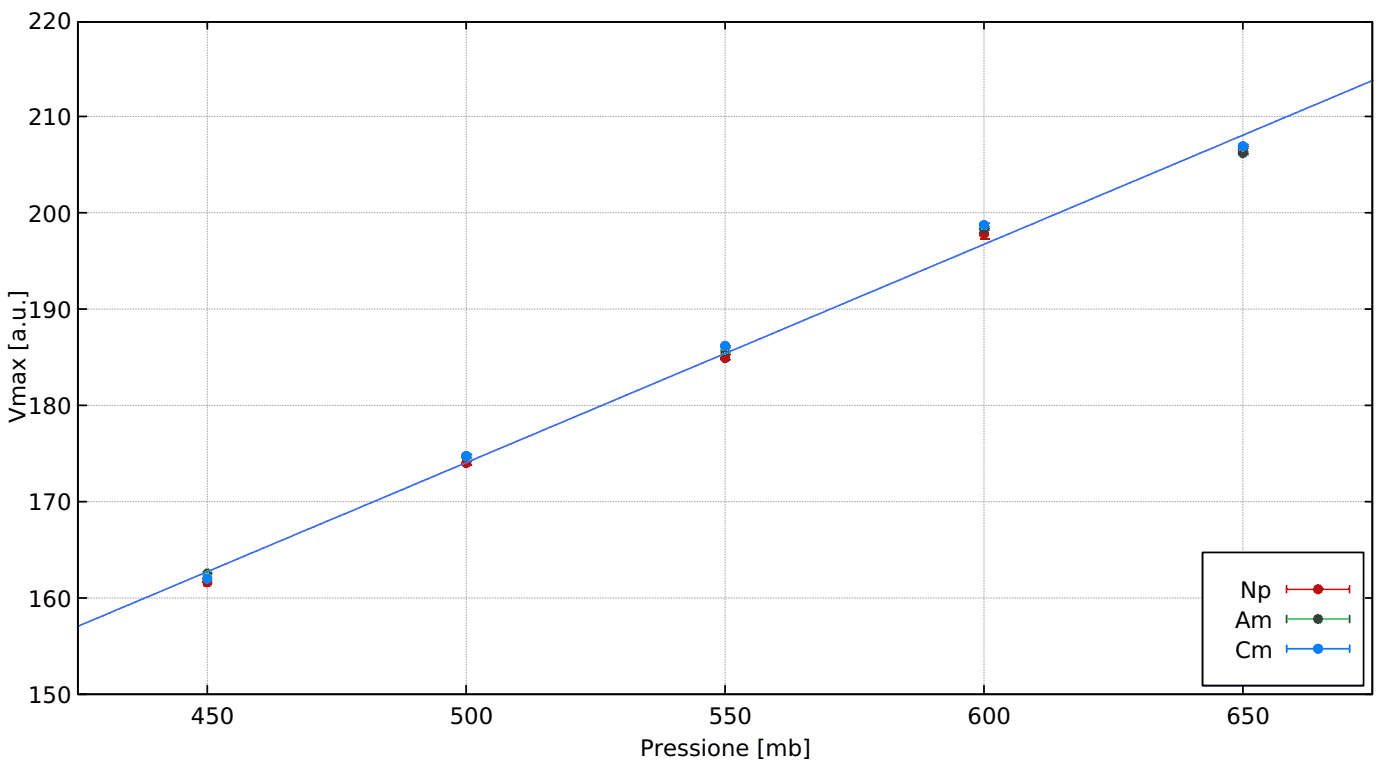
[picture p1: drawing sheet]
<svg xmlns="http://www.w3.org/2000/svg" width="282mm" height="153mm" viewBox="0 0 282 153" stroke-linecap="round" stroke-linejoin="round" font-family="sans-serif">
<g fill="none" stroke="#a0a0a4" stroke-width=".2" stroke-dasharray=".2 .4">
<path d="M15.7 4.4h260.9M15.7 23.5h260.9M15.7 42.8h260.9M15.7 62.2h260.9M15.7 81.6h260.9M15.7 101h260.9M250.5 111.3v-106.9M15.7 139.8h260.9M15.7 120.4h226.7M41.8 139.8v-135.4M94 139.8v-135.4M146.2 139.8v-135.4"/>
<path d="M198.4 139.8v-135.4M250.5 139.8v-1.7M274.9 120.4h1.7"/>
</g>
<g fill="none" stroke="#000" stroke-width=".35">
<path d="M15.7 4.4h260.9v135.4h-260.9zM15.7 4.4h1.8M41.8 4.4v1.4M94 4.4v1.4M146.2 4.4v1.4M198.4 4.4v1.4M250.5 4.4v1.4M275.2 4.4h1.4M15.7 23.5h1.8M275.2 23.5h1.4M15.7 42.8h1.8M275.2 42.8h1.4"/>
<path d="M15.7 62.2h1.8M275.2 62.2h1.4M15.7 81.6h1.8M275.2 81.6h1.4M15.7 101h1.8M242.4 111.3h32.5v26.8h-32.5zM275.2 101h1.4M15.7 139.8h1.8M15.7 120.4h1.8M41.8 138.1v1.7M94 138.1v1.7M146.2 138.1v1.7"/>
<path d="M198.4 138.1v1.7M250.5 138.1v1.7M275.2 139.8h1.4M275.2 120.4h1.4"/>
</g>
<g fill="none" stroke="#f00" stroke-width=".35">
<path d="M249.8 30.9h1.8M249.8 29.4h1.8M250.5 29.4v1.5M197.7 48.1h1.7M197.7 46h1.7M198.4 46v2.1M145.5 72.5h1.7M145.5 71.4h1.7M146.2 71.4v1.1M93.3 93.6h1.7M93.3 92.9h1.7M94 92.9v.7"/>
<path d="M41.1 118h1.4M41.1 116.5h1.4M41.8 116.5v1.5"/>
</g>
<g fill="#f00" stroke="#f00" stroke-width=".35">
<circle cx="250.5" cy="30.2" r=".85"/>
<circle cx="198.4" cy="47.1" r=".85"/>
<circle cx="146.2" cy="72.1" r=".85"/>
<circle cx="94" cy="93.3" r=".85"/>
<circle cx="41.8" cy="117.3" r=".85"/>
</g>
<g fill="none" stroke="#00c000" stroke-width=".35">
<path d="M249.8 31.2h1.8M249.8 30.5h1.8M250.5 30.5v.7M197.7 46.4h1.7M197.7 45.7h1.7M198.4 45.7v.7M145.5 71.1h1.7M145.5 70.7h1.7M146.2 70.7v.4M93.3 91.9h1.7M93.3 91.5h1.7M94 91.5v.4"/>
<path d="M41.1 115.5h1.4M41.1 115.1h1.4M41.8 115.1v.4"/>
</g>
<g fill="#00c000" stroke="#00c000" stroke-width=".35">
<circle cx="250.5" cy="30.9" r=".85"/>
<circle cx="198.4" cy="46" r=".85"/>
<circle cx="146.2" cy="70.7" r=".85"/>
<circle cx="94" cy="91.9" r=".85"/>
<circle cx="41.8" cy="115.5" r=".85"/>
</g>
<g fill="none" stroke="#0080ff" stroke-width=".35">
<path d="M249.8 29.8h1.8M249.8 29.1h1.8M250.5 29.1v.7M197.7 45.7h1.7M197.7 45h1.7M198.4 45v.7M145.5 70h1.7M145.5 69.6h1.7M146.2 69.6v.4M93.3 92.2h1.7M93.3 91.5h1.7M94 91.5v.7"/>
<path d="M41.1 116.9h1.4M41.1 116.2h1.4M41.8 116.2v.7"/>
</g>
<g fill="#0080ff" stroke="#0080ff" stroke-width=".35">
<circle cx="250.5" cy="29.4" r=".85"/>
<circle cx="198.4" cy="45.3" r=".85"/>
<circle cx="146.2" cy="69.6" r=".85"/>
<circle cx="94" cy="91.9" r=".85"/>
<circle cx="41.8" cy="116.5" r=".85"/>
</g>
<path d="M276.8 16.2l-261.1 109.9" fill="none" stroke="#3d6df2" stroke-width=".35"/>
<path d="M242.3 111.1h32.8v27.1h-32.8z" fill="#fff"/>
<path d="M15.7 4.4h260.9v135.4h-260.9zM242.4 111.3h32.5v26.8h-32.5z" fill="none" stroke="#000" stroke-width=".35"/>
<path d="M259.4 118.7h12.7M259.4 118v1.4M272.1 118v1.4" fill="none" stroke="#f00" stroke-width=".35"/>
<circle cx="265.7" cy="118.7" r=".85" fill="#f00" stroke="#f00" stroke-width=".35"/>
<path d="M259.4 124.7h12.7M259.4 124v1.4M272.1 124v1.4" fill="none" stroke="#00c000" stroke-width=".35"/>
<circle cx="265.7" cy="124.7" r=".85" fill="#00c000" stroke="#00c000" stroke-width=".35"/>
<path d="M259.4 130.7h12.7M259.4 129.9v1.5M272.1 129.9v1.5" fill="none" stroke="#0080ff" stroke-width=".35"/>
<circle cx="265.7" cy="130.7" r=".85" fill="#0080ff" stroke="#0080ff" stroke-width=".35"/>
<g font-size="4.6">
<text x="5.7" y="5.8">220</text>
<text x="5.7" y="25.2">210</text>
<text x="5.7" y="44.6">200</text>
<text x="5.7" y="64">190</text>
<text x="5.7" y="83.4">180</text>
<text x="5.1" y="85.2" transform="rotate(-90 5.1 85.2)">Vmax [a.u.]</text>
<text x="5.7" y="102.8">170</text>
<text x="5.7" y="122.2">160</text>
<text x="250" y="120.4">Np</text>
<text x="249" y="126.4">Am</text>
<text x="249" y="132.4">Cm</text>
<text x="5.7" y="141.6">150</text>
<text x="38.5" y="145.8">450</text>
<text x="90.7" y="145.8">500</text>
<text x="142.9" y="145.8">550</text>
<text x="195.1" y="145.8">600</text>
<text x="247.2" y="145.8">650</text>
<text x="129.1" y="152.2">Pressione [mb]</text>
</g>
</svg>
